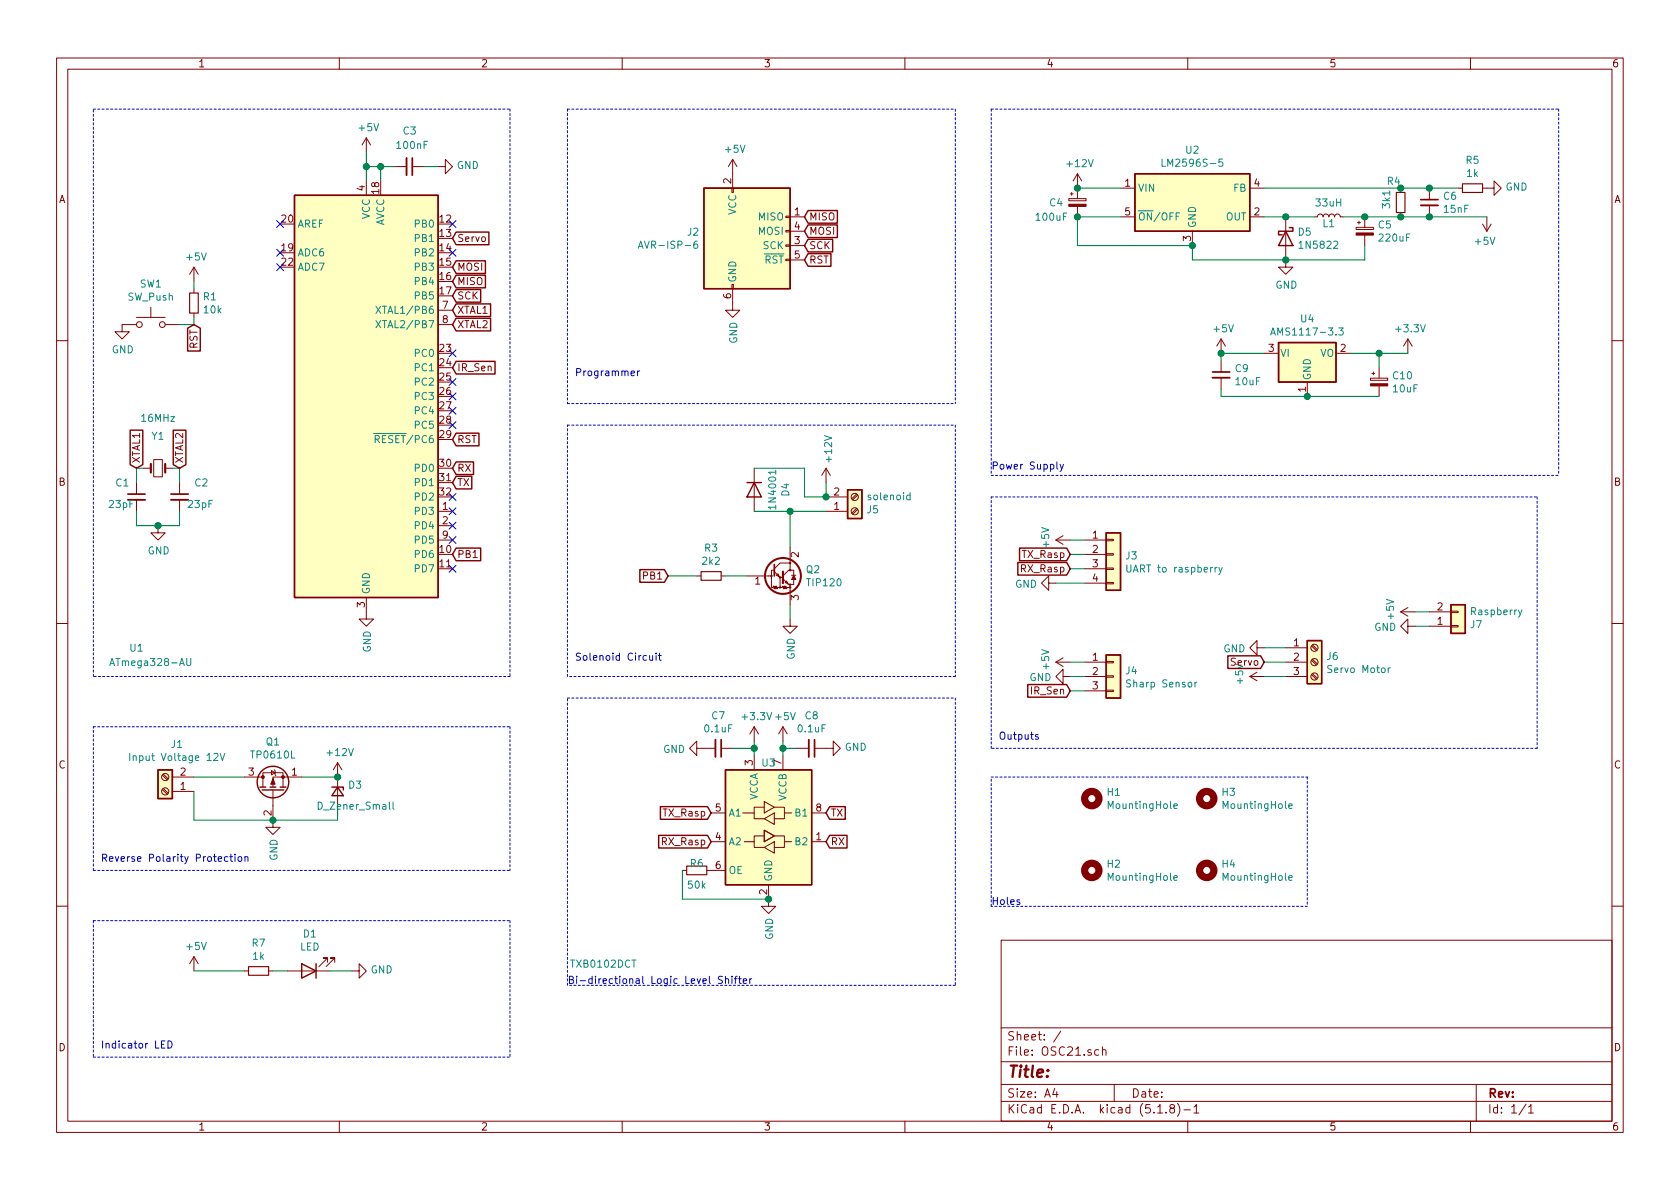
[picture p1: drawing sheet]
EESchema Schematic File Version 4
EELAYER 30 0
EELAYER END
$Descr A4 11693 8268
encoding utf-8
Sheet 1 1
Title ""
Date ""
Rev ""
Comp ""
Comment1 ""
Comment2 ""
Comment3 ""
Comment4 ""
$EndDescr
$Comp
L MCU_Microchip_ATmega:ATmega328-AU U1
U 1 1
P 2550 2750
F 0 "U1" H 950 1000 50  0000 C CNN
F 1 "ATmega328-AU" H 1050 900 50  0000 C CNN
F 2 "Package_QFP:TQFP-32_7x7mm_P0.8mm" H 2550 2750 50  0001 C CIN
F 3 "http://ww1.microchip.com/downloads/en/DeviceDoc/ATmega328_P%20AVR%20MCU%20with%20picoPower%20Technology%20Data%20Sheet%2040001984A.pdf" H 2550 2750 50  0001 C CNN
	1    2550 2750
	1    0    0    -1  
$EndComp
$Comp
L Device:Crystal_Small Y1
U 1 1
P 1100 3250
F 0 "Y1" H 1100 3475 50  0000 C CNN
F 1 "16MHz" H 1100 3600 50  0000 C CNN
F 2 "Crystal:Crystal_HC49-4H_Vertical" H 1100 3250 50  0001 C CNN
F 3 "~" H 1100 3250 50  0001 C CNN
	1    1100 3250
	1    0    0    -1  
$EndComp
$Comp
L Device:C_Small C2
U 1 1
P 1250 3450
F 0 "C2" H 1350 3550 50  0000 L CNN
F 1 "23pF" H 1300 3400 50  0000 L CNN
F 2 "Capacitor_SMD:C_0603_1608Metric" H 1250 3450 50  0001 C CNN
F 3 "~" H 1250 3450 50  0001 C CNN
	1    1250 3450
	1    0    0    -1  
$EndComp
$Comp
L Device:C_Small C1
U 1 1
P 950 3450
F 0 "C1" H 800 3550 50  0000 L CNN
F 1 "23pF" H 750 3400 50  0000 L CNN
F 2 "Capacitor_SMD:C_0603_1608Metric" H 950 3450 50  0001 C CNN
F 3 "~" H 950 3450 50  0001 C CNN
	1    950  3450
	1    0    0    -1  
$EndComp
$Comp
L Device:R_Small R1
U 1 1
P 1350 2100
F 0 "R1" H 1409 2146 50  0000 L CNN
F 1 "10k" H 1409 2055 50  0000 L CNN
F 2 "Resistor_SMD:R_1206_3216Metric" H 1350 2100 50  0001 C CNN
F 3 "~" H 1350 2100 50  0001 C CNN
	1    1350 2100
	1    0    0    -1  
$EndComp
$Comp
L Switch:SW_Push SW1
U 1 1
P 1050 2250
F 0 "SW1" H 1050 2535 50  0000 C CNN
F 1 "SW_Push" H 1050 2444 50  0000 C CNN
F 2 "Button_Switch_THT:SW_PUSH_6mm" H 1050 2450 50  0001 C CNN
F 3 "~" H 1050 2450 50  0001 C CNN
	1    1050 2250
	1    0    0    -1  
$EndComp
$Comp
L Connector:AVR-ISP-6 J2
U 1 1
P 5200 1700
F 0 "J2" H 4871 1796 50  0000 R CNN
F 1 "AVR-ISP-6" H 4871 1705 50  0000 R CNN
F 2 "Connector_PinHeader_2.00mm:PinHeader_2x03_P2.00mm_Vertical" V 4950 1750 50  0001 C CNN
F 3 " ~" H 3925 1150 50  0001 C CNN
	1    5200 1700
	1    0    0    -1  
$EndComp
Text GLabel 3150 2150 2    50   Input ~ 0
XTAL1
Text GLabel 3150 2250 2    50   Input ~ 0
XTAL2
$Comp
L power:GND #PWR0101
U 1 1
P 1100 3650
F 0 "#PWR0101" H 1100 3400 50  0001 C CNN
F 1 "GND" H 1105 3477 50  0000 C CNN
F 2 "" H 1100 3650 50  0001 C CNN
F 3 "" H 1100 3650 50  0001 C CNN
	1    1100 3650
	1    0    0    -1  
$EndComp
Wire Wire Line
	1000 3250 950  3250
Wire Wire Line
	950  3250 950  3350
Wire Wire Line
	1200 3250 1250 3250
Wire Wire Line
	1250 3250 1250 3350
Wire Wire Line
	950  3550 950  3650
Wire Wire Line
	950  3650 1100 3650
Wire Wire Line
	1250 3550 1250 3650
Wire Wire Line
	1250 3650 1100 3650
Connection ~ 1100 3650
Text GLabel 950  3250 1    50   Input ~ 0
XTAL1
Text GLabel 1250 3250 1    50   Input ~ 0
XTAL2
$Comp
L Device:C_Small C3
U 1 1
P 2850 1150
F 0 "C3" V 2600 1100 50  0000 L CNN
F 1 "100nF" V 2700 1050 50  0000 L CNN
F 2 "Capacitor_SMD:C_0603_1608Metric" H 2850 1150 50  0001 C CNN
F 3 "~" H 2850 1150 50  0001 C CNN
	1    2850 1150
	0    1    1    0   
$EndComp
$Comp
L power:GND #PWR0102
U 1 1
P 3050 1150
F 0 "#PWR0102" H 3050 900 50  0001 C CNN
F 1 "GND" V 3055 1022 50  0000 R CNN
F 2 "" H 3050 1150 50  0001 C CNN
F 3 "" H 3050 1150 50  0001 C CNN
	1    3050 1150
	0    -1   -1   0   
$EndComp
Wire Wire Line
	3050 1150 2950 1150
$Comp
L power:+5V #PWR0103
U 1 1
P 2550 1050
F 0 "#PWR0103" H 2550 900 50  0001 C CNN
F 1 "+5V" H 2565 1223 50  0000 C CNN
F 2 "" H 2550 1050 50  0001 C CNN
F 3 "" H 2550 1050 50  0001 C CNN
	1    2550 1050
	1    0    0    -1  
$EndComp
Wire Wire Line
	2550 1050 2550 1150
Wire Wire Line
	2650 1150 2550 1150
Connection ~ 2550 1150
Wire Wire Line
	2650 1150 2750 1150
Connection ~ 2650 1150
$Comp
L power:+5V #PWR0104
U 1 1
P 1350 1950
F 0 "#PWR0104" H 1350 1800 50  0001 C CNN
F 1 "+5V" H 1365 2123 50  0000 C CNN
F 2 "" H 1350 1950 50  0001 C CNN
F 3 "" H 1350 1950 50  0001 C CNN
	1    1350 1950
	1    0    0    -1  
$EndComp
Text GLabel 3150 3050 2    50   Input ~ 0
RST
Text GLabel 1350 2250 3    50   Input ~ 0
RST
Wire Wire Line
	1250 2250 1350 2250
Wire Wire Line
	1350 2250 1350 2200
Wire Wire Line
	1350 2000 1350 1950
$Comp
L power:GND #PWR0105
U 1 1
P 850 2250
F 0 "#PWR0105" H 850 2000 50  0001 C CNN
F 1 "GND" H 855 2077 50  0000 C CNN
F 2 "" H 850 2250 50  0001 C CNN
F 3 "" H 850 2250 50  0001 C CNN
	1    850  2250
	1    0    0    -1  
$EndComp
Text GLabel 3150 2050 2    50   Input ~ 0
SCK
Text GLabel 3150 1950 2    50   Input ~ 0
MISO
Text GLabel 3150 1850 2    50   Input ~ 0
MOSI
Text GLabel 5600 1600 2    50   Input ~ 0
MOSI
Text GLabel 5600 1500 2    50   Input ~ 0
MISO
Text GLabel 5600 1700 2    50   Input ~ 0
SCK
$Comp
L power:GND #PWR0106
U 1 1
P 5100 2100
F 0 "#PWR0106" H 5100 1850 50  0001 C CNN
F 1 "GND" V 5105 1972 50  0000 R CNN
F 2 "" H 5100 2100 50  0001 C CNN
F 3 "" H 5100 2100 50  0001 C CNN
	1    5100 2100
	1    0    0    -1  
$EndComp
$Comp
L power:+5V #PWR0107
U 1 1
P 5100 1200
F 0 "#PWR0107" H 5100 1050 50  0001 C CNN
F 1 "+5V" H 5115 1373 50  0000 C CNN
F 2 "" H 5100 1200 50  0001 C CNN
F 3 "" H 5100 1200 50  0001 C CNN
	1    5100 1200
	1    0    0    -1  
$EndComp
NoConn ~ 1950 1550
NoConn ~ 1950 1750
NoConn ~ 1950 1850
Wire Wire Line
	2650 1150 2650 1250
Wire Wire Line
	2550 1150 2550 1250
Wire Notes Line
	650  750  3550 750 
Wire Notes Line
	3550 750  3550 4700
Wire Notes Line
	3550 4700 650  4700
Wire Notes Line
	650  4700 650  750 
$Comp
L Regulator_Switching:LM2596S-5 U2
U 1 1
P 8300 1400
F 0 "U2" H 8300 1767 50  0000 C CNN
F 1 "LM2596S-5" H 8300 1676 50  0000 C CNN
F 2 "Package_TO_SOT_SMD:TO-263-5_TabPin3" H 8350 1150 50  0001 L CIN
F 3 "http://www.ti.com/lit/ds/symlink/lm2596.pdf" H 8300 1400 50  0001 C CNN
	1    8300 1400
	1    0    0    -1  
$EndComp
$Comp
L Connector:Screw_Terminal_01x02 J1
U 1 1
P 1150 5500
F 0 "J1" H 1068 5175 50  0000 C CNN
F 1 "Input Voltage 12V" H 1068 5266 50  0000 C CNN
F 2 "TerminalBlock_Altech:Altech_AK300_1x02_P5.00mm_45-Degree" H 1150 5500 50  0001 C CNN
F 3 "~" H 1150 5500 50  0001 C CNN
	1    1150 5500
	-1   0    0    1   
$EndComp
$Comp
L Transistor_FET:TP0610L Q1
U 1 1
P 1900 5500
F 0 "Q1" V 2242 5500 50  0000 C CNN
F 1 "TP0610L" V 2151 5500 50  0000 C CNN
F 2 "Package_TO_SOT_SMD:SOT-89-3" H 2100 5425 50  0001 L CIN
F 3 "http://www.vishay.com/docs/70209/70209.pdf" H 1900 5500 50  0001 L CNN
	1    1900 5500
	0    -1   -1   0   
$EndComp
Wire Wire Line
	1350 5500 1350 5700
Wire Wire Line
	1350 5700 1900 5700
Connection ~ 1900 5700
Wire Wire Line
	1350 5400 1700 5400
Wire Wire Line
	2100 5400 2350 5400
$Comp
L power:+12V #PWR0108
U 1 1
P 2350 5400
F 0 "#PWR0108" H 2350 5250 50  0001 C CNN
F 1 "+12V" H 2365 5573 50  0000 C CNN
F 2 "" H 2350 5400 50  0001 C CNN
F 3 "" H 2350 5400 50  0001 C CNN
	1    2350 5400
	1    0    0    -1  
$EndComp
$Comp
L power:GND #PWR0109
U 1 1
P 2550 4250
F 0 "#PWR0109" H 2550 4000 50  0001 C CNN
F 1 "GND" V 2555 4122 50  0000 R CNN
F 2 "" H 2550 4250 50  0001 C CNN
F 3 "" H 2550 4250 50  0001 C CNN
	1    2550 4250
	1    0    0    -1  
$EndComp
$Comp
L power:GND #PWR0110
U 1 1
P 1900 5700
F 0 "#PWR0110" H 1900 5450 50  0001 C CNN
F 1 "GND" V 1905 5572 50  0000 R CNN
F 2 "" H 1900 5700 50  0001 C CNN
F 3 "" H 1900 5700 50  0001 C CNN
	1    1900 5700
	1    0    0    -1  
$EndComp
$Comp
L Device:LED D1
U 1 1
P 2150 6750
F 0 "D1" H 2143 6495 50  0000 C CNN
F 1 "LED" H 2143 6586 50  0000 C CNN
F 2 "Diode_SMD:D_PowerDI-123" H 2150 6750 50  0001 C CNN
F 3 "~" H 2150 6750 50  0001 C CNN
	1    2150 6750
	-1   0    0    1   
$EndComp
$Comp
L Device:R_Small R7
U 1 1
P 1800 6750
F 0 "R7" V 1604 6750 50  0000 C CNN
F 1 "1k" V 1695 6750 50  0000 C CNN
F 2 "Resistor_SMD:R_1206_3216Metric" H 1800 6750 50  0001 C CNN
F 3 "~" H 1800 6750 50  0001 C CNN
	1    1800 6750
	0    1    1    0   
$EndComp
$Comp
L power:+5V #PWR0111
U 1 1
P 1350 6750
F 0 "#PWR0111" H 1350 6600 50  0001 C CNN
F 1 "+5V" H 1365 6923 50  0000 C CNN
F 2 "" H 1350 6750 50  0001 C CNN
F 3 "" H 1350 6750 50  0001 C CNN
	1    1350 6750
	1    0    0    -1  
$EndComp
Wire Wire Line
	1350 6750 1700 6750
Wire Wire Line
	1900 6750 2000 6750
$Comp
L power:GND #PWR0112
U 1 1
P 2450 6750
F 0 "#PWR0112" H 2450 6500 50  0001 C CNN
F 1 "GND" V 2455 6622 50  0000 R CNN
F 2 "" H 2450 6750 50  0001 C CNN
F 3 "" H 2450 6750 50  0001 C CNN
	1    2450 6750
	0    -1   -1   0   
$EndComp
Wire Wire Line
	2300 6750 2450 6750
Wire Notes Line
	3550 6400 3550 7350
Wire Notes Line
	3550 5050 3550 6050
Wire Notes Line
	650  6050 650  5050
$Comp
L Device:CP_Small C4
U 1 1
P 7500 1400
F 0 "C4" H 7300 1400 50  0000 L CNN
F 1 "100uF" H 7200 1300 50  0000 L CNN
F 2 "Capacitor_SMD:CP_Elec_4x3" H 7500 1400 50  0001 C CNN
F 3 "~" H 7500 1400 50  0001 C CNN
	1    7500 1400
	1    0    0    -1  
$EndComp
$Comp
L Diode:1N5822 D5
U 1 1
P 8950 1650
F 0 "D5" V 8904 1730 50  0000 L CNN
F 1 "1N5822" V 8995 1730 50  0000 L CNN
F 2 "Diode_SMD:D_SOD-123" H 8950 1475 50  0001 C CNN
F 3 "http://www.vishay.com/docs/88526/1n5820.pdf" H 8950 1650 50  0001 C CNN
	1    8950 1650
	0    1    1    0   
$EndComp
$Comp
L Device:L_Small L1
U 1 1
P 9250 1500
F 0 "L1" V 9200 1500 50  0000 C CNN
F 1 "33uH" V 9344 1500 50  0000 C CNN
F 2 "Inductor_SMD:L_2010_5025Metric" H 9250 1500 50  0001 C CNN
F 3 "~" H 9250 1500 50  0001 C CNN
	1    9250 1500
	0    -1   -1   0   
$EndComp
$Comp
L Device:CP_Small C5
U 1 1
P 9500 1600
F 0 "C5" H 9588 1646 50  0000 L CNN
F 1 "220uF" H 9588 1555 50  0000 L CNN
F 2 "Capacitor_SMD:CP_Elec_4x3" H 9500 1600 50  0001 C CNN
F 3 "~" H 9500 1600 50  0001 C CNN
	1    9500 1600
	1    0    0    -1  
$EndComp
$Comp
L Device:C_Small C6
U 1 1
P 9950 1400
F 0 "C6" H 10042 1446 50  0000 L CNN
F 1 "15nF" H 10042 1355 50  0000 L CNN
F 2 "Capacitor_SMD:C_0603_1608Metric" H 9950 1400 50  0001 C CNN
F 3 "~" H 9950 1400 50  0001 C CNN
	1    9950 1400
	1    0    0    -1  
$EndComp
$Comp
L Device:R_Small R4
U 1 1
P 9750 1400
F 0 "R4" H 9650 1550 50  0000 L CNN
F 1 "3k1" V 9650 1350 50  0000 L CNN
F 2 "Resistor_SMD:R_1206_3216Metric" H 9750 1400 50  0001 C CNN
F 3 "~" H 9750 1400 50  0001 C CNN
	1    9750 1400
	1    0    0    -1  
$EndComp
$Comp
L Device:R_Small R5
U 1 1
P 10250 1300
F 0 "R5" V 10054 1300 50  0000 C CNN
F 1 "1k" V 10145 1300 50  0000 C CNN
F 2 "Resistor_SMD:R_1206_3216Metric" H 10250 1300 50  0001 C CNN
F 3 "~" H 10250 1300 50  0001 C CNN
	1    10250 1300
	0    1    1    0   
$EndComp
Wire Wire Line
	7500 1300 7800 1300
Wire Wire Line
	7500 1500 7800 1500
$Comp
L power:GND #PWR0115
U 1 1
P 8950 1800
F 0 "#PWR0115" H 8950 1550 50  0001 C CNN
F 1 "GND" H 8955 1627 50  0000 C CNN
F 2 "" H 8950 1800 50  0001 C CNN
F 3 "" H 8950 1800 50  0001 C CNN
	1    8950 1800
	1    0    0    -1  
$EndComp
Wire Wire Line
	8950 1800 9500 1800
Wire Wire Line
	9500 1800 9500 1700
Connection ~ 8950 1800
Wire Wire Line
	8800 1500 8950 1500
Wire Wire Line
	8950 1500 9150 1500
Connection ~ 8950 1500
Wire Wire Line
	9350 1500 9500 1500
Wire Wire Line
	9500 1500 9750 1500
Connection ~ 9500 1500
Wire Wire Line
	9750 1500 9950 1500
Connection ~ 9750 1500
Wire Wire Line
	8800 1300 9750 1300
Wire Wire Line
	9750 1300 9950 1300
Connection ~ 9750 1300
Wire Wire Line
	9950 1300 10150 1300
Connection ~ 9950 1300
$Comp
L power:GND #PWR0116
U 1 1
P 10350 1300
F 0 "#PWR0116" H 10350 1050 50  0001 C CNN
F 1 "GND" V 10355 1172 50  0000 R CNN
F 2 "" H 10350 1300 50  0001 C CNN
F 3 "" H 10350 1300 50  0001 C CNN
	1    10350 1300
	0    -1   -1   0   
$EndComp
$Comp
L power:+5V #PWR0117
U 1 1
P 10350 1500
F 0 "#PWR0117" H 10350 1350 50  0001 C CNN
F 1 "+5V" H 10365 1673 50  0000 C CNN
F 2 "" H 10350 1500 50  0001 C CNN
F 3 "" H 10350 1500 50  0001 C CNN
	1    10350 1500
	-1   0    0    1   
$EndComp
Wire Wire Line
	9950 1500 10350 1500
Connection ~ 9950 1500
$Comp
L power:+12V #PWR0118
U 1 1
P 7500 1300
F 0 "#PWR0118" H 7500 1150 50  0001 C CNN
F 1 "+12V" H 7515 1473 50  0000 C CNN
F 2 "" H 7500 1300 50  0001 C CNN
F 3 "" H 7500 1300 50  0001 C CNN
	1    7500 1300
	1    0    0    -1  
$EndComp
Connection ~ 7500 1300
Text GLabel 3150 2550 2    50   Input ~ 0
IR_Sen
Text GLabel 3150 1650 2    50   Input ~ 0
Servo
Text GLabel 3150 3850 2    50   Input ~ 0
PB1
NoConn ~ 3150 2450
NoConn ~ 3150 2650
NoConn ~ 3150 2750
NoConn ~ 3150 2850
NoConn ~ 3150 2950
NoConn ~ 3150 3450
NoConn ~ 3150 3550
NoConn ~ 3150 3650
NoConn ~ 3150 3750
NoConn ~ 3150 3950
Wire Notes Line
	6900 750  10850 750 
Text Notes 6900 3350 0    50   ~ 0
Power Supply\n\n
Text Notes 700  6000 0    50   ~ 0
Reverse Polarity Protection\n
Text Notes 700  7300 0    50   ~ 0
Indicator LED\n
Text Notes 4000 2700 0    50   ~ 0
Programmer\n\n
Text GLabel 3150 3250 2    50   Input ~ 0
RX
Text GLabel 3150 3350 2    50   Input ~ 0
TX
Wire Notes Line
	3950 750  3950 2800
Wire Notes Line
	3950 2800 6650 2800
Wire Notes Line
	3950 750  6650 750 
Wire Notes Line
	6650 750  6650 2800
Wire Notes Line
	650  5050 3550 5050
Wire Notes Line
	650  6050 3550 6050
Wire Notes Line
	650  7350 3550 7350
Wire Notes Line
	650  6400 650  7350
Wire Notes Line
	650  6400 3550 6400
$Comp
L Transistor_BJT:TIP120 Q2
U 1 1
P 5400 4000
F 0 "Q2" H 5607 4046 50  0000 L CNN
F 1 "TIP120" H 5607 3955 50  0000 L CNN
F 2 "Package_TO_SOT_SMD:TO-263-2" H 5600 3925 50  0001 L CIN
F 3 "https://www.onsemi.com/pub/Collateral/TIP120-D.PDF" H 5400 4000 50  0001 L CNN
	1    5400 4000
	1    0    0    -1  
$EndComp
$Comp
L Diode:1N4001 D4
U 1 1
P 5250 3400
F 0 "D4" H 5250 3183 50  0000 C CNN
F 1 "1N4001" H 5250 3274 50  0000 C CNN
F 2 "Diode_SMD:D_SOD-123" H 5250 3225 50  0001 C CNN
F 3 "http://www.vishay.com/docs/88503/1n4001.pdf" H 5250 3400 50  0001 C CNN
	1    5250 3400
	0    -1   1    0   
$EndComp
$Comp
L Device:R_Small R3
U 1 1
P 4950 4000
F 0 "R3" V 4754 4000 50  0000 C CNN
F 1 "2k2" V 4845 4000 50  0000 C CNN
F 2 "Resistor_SMD:R_1206_3216Metric" H 4950 4000 50  0001 C CNN
F 3 "~" H 4950 4000 50  0001 C CNN
	1    4950 4000
	0    1    1    0   
$EndComp
Text GLabel 4650 4000 0    50   Input ~ 0
PB1
$Comp
L power:GND #PWR0119
U 1 1
P 5500 4300
F 0 "#PWR0119" H 5500 4050 50  0001 C CNN
F 1 "GND" V 5505 4172 50  0000 R CNN
F 2 "" H 5500 4300 50  0001 C CNN
F 3 "" H 5500 4300 50  0001 C CNN
	1    5500 4300
	1    0    0    -1  
$EndComp
Wire Wire Line
	4650 4000 4850 4000
Wire Wire Line
	5500 4200 5500 4300
Wire Notes Line
	6650 2950 6650 4700
Wire Notes Line
	6650 4700 3950 4700
Wire Notes Line
	3950 4700 3950 2950
Wire Notes Line
	3950 2950 6650 2950
Text Notes 4000 4600 0    50   ~ 0
Solenoid Circuit
$Comp
L Connector:Screw_Terminal_01x02 J5
U 1 1
P 5950 3550
F 0 "J5" H 6030 3542 50  0000 L CNN
F 1 "solenoid" H 6030 3451 50  0000 L CNN
F 2 "TerminalBlock_Phoenix:TerminalBlock_Phoenix_MKDS-1,5-2_1x02_P5.00mm_Horizontal" H 5950 3550 50  0001 C CNN
F 3 "~" H 5950 3550 50  0001 C CNN
	1    5950 3550
	1    0    0    1   
$EndComp
$Comp
L Connector:Screw_Terminal_01x03 J6
U 1 1
P 9150 4600
F 0 "J6" H 9230 4642 50  0000 L CNN
F 1 "Servo Motor" H 9230 4551 50  0000 L CNN
F 2 "TerminalBlock_Phoenix:TerminalBlock_Phoenix_MKDS-1,5-3-5.08_1x03_P5.08mm_Horizontal" H 9150 4600 50  0001 C CNN
F 3 "~" H 9150 4600 50  0001 C CNN
	1    9150 4600
	1    0    0    -1  
$EndComp
$Comp
L Connector_Generic:Conn_01x03 J4
U 1 1
P 7750 4700
F 0 "J4" H 7830 4742 50  0000 L CNN
F 1 "Sharp Sensor" H 7830 4651 50  0000 L CNN
F 2 "Connector_JST:JST_EH_B3B-EH-A_1x03_P2.50mm_Vertical" H 7750 4700 50  0001 C CNN
F 3 "~" H 7750 4700 50  0001 C CNN
	1    7750 4700
	1    0    0    -1  
$EndComp
$Comp
L power:GND #PWR0121
U 1 1
P 7350 4050
F 0 "#PWR0121" H 7350 3800 50  0001 C CNN
F 1 "GND" V 7355 3922 50  0000 R CNN
F 2 "" H 7350 4050 50  0001 C CNN
F 3 "" H 7350 4050 50  0001 C CNN
	1    7350 4050
	0    1    1    0   
$EndComp
$Comp
L power:+12V #PWR0122
U 1 1
P 5750 3350
F 0 "#PWR0122" H 5750 3200 50  0001 C CNN
F 1 "+12V" V 5765 3478 50  0000 L CNN
F 2 "" H 5750 3350 50  0001 C CNN
F 3 "" H 5750 3350 50  0001 C CNN
	1    5750 3350
	1    0    0    -1  
$EndComp
Wire Wire Line
	5750 3350 5750 3450
Text GLabel 7450 4800 0    50   Input ~ 0
IR_Sen
Wire Wire Line
	7450 4800 7550 4800
Wire Wire Line
	7350 4050 7550 4050
$Comp
L power:GND #PWR0123
U 1 1
P 7450 4700
F 0 "#PWR0123" H 7450 4450 50  0001 C CNN
F 1 "GND" V 7455 4572 50  0000 R CNN
F 2 "" H 7450 4700 50  0001 C CNN
F 3 "" H 7450 4700 50  0001 C CNN
	1    7450 4700
	0    1    1    0   
$EndComp
Wire Wire Line
	7450 4700 7550 4700
$Comp
L power:+5V #PWR0124
U 1 1
P 7450 4600
F 0 "#PWR0124" H 7450 4450 50  0001 C CNN
F 1 "+5V" H 7465 4773 50  0000 C CNN
F 2 "" H 7450 4600 50  0001 C CNN
F 3 "" H 7450 4600 50  0001 C CNN
	1    7450 4600
	0    -1   -1   0   
$EndComp
Wire Wire Line
	7450 4600 7550 4600
$Comp
L power:GND #PWR0125
U 1 1
P 8800 4500
F 0 "#PWR0125" H 8800 4250 50  0001 C CNN
F 1 "GND" V 8805 4372 50  0000 R CNN
F 2 "" H 8800 4500 50  0001 C CNN
F 3 "" H 8800 4500 50  0001 C CNN
	1    8800 4500
	0    1    1    0   
$EndComp
Wire Wire Line
	8800 4600 8950 4600
Text GLabel 8800 4600 0    50   Input ~ 0
Servo
Wire Wire Line
	8800 4700 8950 4700
$Comp
L power:+5V #PWR0126
U 1 1
P 8800 4700
F 0 "#PWR0126" H 8800 4550 50  0001 C CNN
F 1 "+5V" H 8815 4873 50  0000 C CNN
F 2 "" H 8800 4700 50  0001 C CNN
F 3 "" H 8800 4700 50  0001 C CNN
	1    8800 4700
	0    -1   -1   0   
$EndComp
Wire Wire Line
	8800 4500 8950 4500
Text GLabel 4950 5850 0    50   Input ~ 0
RX_Rasp
Wire Wire Line
	7450 3950 7550 3950
Wire Wire Line
	7450 3850 7550 3850
$Comp
L power:+5V #PWR0127
U 1 1
P 7450 3750
F 0 "#PWR0127" H 7450 3600 50  0001 C CNN
F 1 "+5V" H 7465 3923 50  0000 C CNN
F 2 "" H 7450 3750 50  0001 C CNN
F 3 "" H 7450 3750 50  0001 C CNN
	1    7450 3750
	0    -1   -1   0   
$EndComp
Wire Wire Line
	7450 3750 7550 3750
Wire Notes Line
	10700 3450 10700 5200
Wire Notes Line
	10700 5200 6900 5200
Wire Notes Line
	6900 5200 6900 3450
Wire Notes Line
	6900 3450 10700 3450
Text Notes 6950 5150 0    50   ~ 0
Outputs\n
Wire Wire Line
	7500 1500 7500 1700
Wire Wire Line
	7500 1700 8300 1700
Connection ~ 7500 1500
Wire Wire Line
	8300 1700 8300 1800
Wire Wire Line
	8300 1800 8950 1800
Connection ~ 8300 1700
$Comp
L Connector_Generic:Conn_01x02 J7
U 1 1
P 10150 4350
F 0 "J7" H 10230 4342 50  0000 L CNN
F 1 "Raspberry" H 10230 4251 50  0000 L CNN
F 2 "Connector_JST:JST_EH_B2B-EH-A_1x02_P2.50mm_Vertical" H 10150 4350 50  0001 C CNN
F 3 "~" H 10150 4350 50  0001 C CNN
	1    10150 4350
	1    0    0    1   
$EndComp
$Comp
L power:+5V #PWR0113
U 1 1
P 9850 4250
F 0 "#PWR0113" H 9850 4100 50  0001 C CNN
F 1 "+5V" H 9865 4423 50  0000 C CNN
F 2 "" H 9850 4250 50  0001 C CNN
F 3 "" H 9850 4250 50  0001 C CNN
	1    9850 4250
	0    -1   -1   0   
$EndComp
Wire Wire Line
	9850 4250 9950 4250
$Comp
L power:GND #PWR0114
U 1 1
P 9850 4350
F 0 "#PWR0114" H 9850 4100 50  0001 C CNN
F 1 "GND" V 9855 4222 50  0000 R CNN
F 2 "" H 9850 4350 50  0001 C CNN
F 3 "" H 9850 4350 50  0001 C CNN
	1    9850 4350
	0    1    1    0   
$EndComp
Wire Wire Line
	9850 4350 9950 4350
NoConn ~ 3150 1550
Wire Wire Line
	5500 3550 5500 3800
Wire Wire Line
	5500 3550 5750 3550
Wire Wire Line
	5050 4000 5200 4000
Wire Wire Line
	5250 3550 5500 3550
Connection ~ 5500 3550
Wire Wire Line
	5750 3450 5600 3450
Wire Wire Line
	5600 3450 5600 3250
Wire Wire Line
	5600 3250 5250 3250
Connection ~ 5750 3450
Wire Wire Line
	1900 5700 2350 5700
Wire Wire Line
	2350 5700 2350 5600
Connection ~ 2350 5400
$Comp
L Device:D_Zener_Small D3
U 1 1
P 2350 5500
F 0 "D3" V 2304 5570 50  0000 L CNN
F 1 "D_Zener_Small" V 2450 5350 50  0000 L CNN
F 2 "Diode_SMD:D_SOD-123" V 2350 5500 50  0001 C CNN
F 3 "~" V 2350 5500 50  0001 C CNN
	1    2350 5500
	0    1    1    0   
$EndComp
Text GLabel 5600 1800 2    50   Input ~ 0
RST
$Comp
L Regulator_Linear:AMS1117-3.3 U4
U 1 1
P 9100 2450
F 0 "U4" H 9100 2692 50  0000 C CNN
F 1 "AMS1117-3.3" H 9100 2601 50  0000 C CNN
F 2 "Package_TO_SOT_SMD:SOT-223-3_TabPin2" H 9100 2650 50  0001 C CNN
F 3 "http://www.advanced-monolithic.com/pdf/ds1117.pdf" H 9200 2200 50  0001 C CNN
	1    9100 2450
	1    0    0    -1  
$EndComp
$Comp
L power:+5V #PWR06
U 1 1
P 8500 2450
F 0 "#PWR06" H 8500 2300 50  0001 C CNN
F 1 "+5V" H 8515 2623 50  0000 C CNN
F 2 "" H 8500 2450 50  0001 C CNN
F 3 "" H 8500 2450 50  0001 C CNN
	1    8500 2450
	1    0    0    -1  
$EndComp
$Comp
L power:+3.3V #PWR07
U 1 1
P 9800 2450
F 0 "#PWR07" H 9800 2300 50  0001 C CNN
F 1 "+3.3V" H 9815 2623 50  0000 C CNN
F 2 "" H 9800 2450 50  0001 C CNN
F 3 "" H 9800 2450 50  0001 C CNN
	1    9800 2450
	1    0    0    -1  
$EndComp
$Comp
L Device:CP_Small C10
U 1 1
P 9600 2650
F 0 "C10" H 9688 2696 50  0000 L CNN
F 1 "10uF" H 9688 2605 50  0000 L CNN
F 2 "Capacitor_SMD:CP_Elec_4x3" H 9600 2650 50  0001 C CNN
F 3 "~" H 9600 2650 50  0001 C CNN
	1    9600 2650
	1    0    0    -1  
$EndComp
$Comp
L Device:C_Small C9
U 1 1
P 8500 2600
F 0 "C9" H 8592 2646 50  0000 L CNN
F 1 "10uF" H 8592 2555 50  0000 L CNN
F 2 "Capacitor_SMD:C_0603_1608Metric" H 8500 2600 50  0001 C CNN
F 3 "~" H 8500 2600 50  0001 C CNN
	1    8500 2600
	1    0    0    -1  
$EndComp
Wire Wire Line
	8500 2450 8500 2500
Wire Wire Line
	8500 2450 8800 2450
Connection ~ 8500 2450
Wire Wire Line
	8500 2700 8500 2750
Wire Wire Line
	8500 2750 9100 2750
Wire Wire Line
	9400 2450 9600 2450
Wire Wire Line
	9600 2450 9600 2550
Wire Wire Line
	9600 2750 9100 2750
Connection ~ 9100 2750
Wire Wire Line
	9600 2450 9800 2450
Connection ~ 9600 2450
Wire Notes Line
	6900 3300 10850 3300
Wire Notes Line
	10850 750  10850 3300
Wire Notes Line
	6900 750  6900 3300
$Comp
L Logic_LevelTranslator:TXB0102DCT U3
U 1 1
P 5350 5750
F 0 "U3" H 5350 6200 50  0000 C CNN
F 1 "TXB0102DCT" H 4200 4800 50  0000 C CNN
F 2 "Package_SO:TSSOP-8_3x3mm_P0.65mm" H 5350 5200 50  0001 C CNN
F 3 "http://www.ti.com/lit/ds/symlink/txb0102.pdf" H 5350 5720 50  0001 C CNN
	1    5350 5750
	1    0    0    -1  
$EndComp
$Comp
L power:+3.3V #PWR02
U 1 1
P 5250 5150
F 0 "#PWR02" H 5250 5000 50  0001 C CNN
F 1 "+3.3V" H 5265 5323 50  0000 C CNN
F 2 "" H 5250 5150 50  0001 C CNN
F 3 "" H 5250 5150 50  0001 C CNN
	1    5250 5150
	1    0    0    -1  
$EndComp
$Comp
L power:+5V #PWR04
U 1 1
P 5450 5150
F 0 "#PWR04" H 5450 5000 50  0001 C CNN
F 1 "+5V" H 5465 5323 50  0000 C CNN
F 2 "" H 5450 5150 50  0001 C CNN
F 3 "" H 5450 5150 50  0001 C CNN
	1    5450 5150
	1    0    0    -1  
$EndComp
Wire Wire Line
	5450 5150 5450 5200
Wire Wire Line
	5250 5150 5250 5200
$Comp
L Device:C_Small C8
U 1 1
P 5650 5200
F 0 "C8" V 5421 5200 50  0000 C CNN
F 1 "0.1uF" V 5512 5200 50  0000 C CNN
F 2 "Capacitor_SMD:C_0603_1608Metric" H 5650 5200 50  0001 C CNN
F 3 "~" H 5650 5200 50  0001 C CNN
	1    5650 5200
	0    1    1    0   
$EndComp
$Comp
L Device:C_Small C7
U 1 1
P 5000 5200
F 0 "C7" V 4771 5200 50  0000 C CNN
F 1 "0.1uF" V 4862 5200 50  0000 C CNN
F 2 "Capacitor_SMD:C_0603_1608Metric" H 5000 5200 50  0001 C CNN
F 3 "~" H 5000 5200 50  0001 C CNN
	1    5000 5200
	0    1    1    0   
$EndComp
Wire Wire Line
	5450 5200 5550 5200
Connection ~ 5450 5200
Wire Wire Line
	5450 5200 5450 5250
$Comp
L power:GND #PWR05
U 1 1
P 5750 5200
F 0 "#PWR05" H 5750 4950 50  0001 C CNN
F 1 "GND" V 5755 5072 50  0000 R CNN
F 2 "" H 5750 5200 50  0001 C CNN
F 3 "" H 5750 5200 50  0001 C CNN
	1    5750 5200
	0    -1   -1   0   
$EndComp
$Comp
L power:GND #PWR01
U 1 1
P 4900 5200
F 0 "#PWR01" H 4900 4950 50  0001 C CNN
F 1 "GND" V 4905 5072 50  0000 R CNN
F 2 "" H 4900 5200 50  0001 C CNN
F 3 "" H 4900 5200 50  0001 C CNN
	1    4900 5200
	0    1    1    0   
$EndComp
Wire Wire Line
	5100 5200 5250 5200
Connection ~ 5250 5200
Wire Wire Line
	5250 5200 5250 5250
Text GLabel 5750 5850 2    50   Input ~ 0
RX
Text GLabel 4950 5650 0    50   Input ~ 0
TX_Rasp
Text GLabel 5750 5650 2    50   Input ~ 0
TX
$Comp
L Device:R_Small R6
U 1 1
P 4850 6050
F 0 "R6" V 4800 6050 50  0000 C CNN
F 1 "50k" V 4950 6050 50  0000 C CNN
F 2 "Resistor_SMD:R_1206_3216Metric" H 4850 6050 50  0001 C CNN
F 3 "~" H 4850 6050 50  0001 C CNN
	1    4850 6050
	0    1    1    0   
$EndComp
$Comp
L power:GND #PWR03
U 1 1
P 5350 6250
F 0 "#PWR03" H 5350 6000 50  0001 C CNN
F 1 "GND" V 5355 6122 50  0000 R CNN
F 2 "" H 5350 6250 50  0001 C CNN
F 3 "" H 5350 6250 50  0001 C CNN
	1    5350 6250
	1    0    0    -1  
$EndComp
Wire Wire Line
	4750 6050 4750 6250
Wire Wire Line
	4750 6250 5350 6250
Connection ~ 5350 6250
Text GLabel 7450 3950 0    50   Input ~ 0
RX_Rasp
Text GLabel 7450 3850 0    50   Input ~ 0
TX_Rasp
Wire Notes Line
	3950 4850 6650 4850
Wire Notes Line
	6650 4850 6650 6850
Wire Notes Line
	6650 6850 3950 6850
Wire Notes Line
	3950 6850 3950 4850
Text Notes 3950 6850 0    50   ~ 0
Bi-directional Logic Level Shifter
$Comp
L Connector_Generic:Conn_01x04 J3
U 1 1
P 7750 3850
F 0 "J3" H 7830 3842 50  0000 L CNN
F 1 "UART to raspberry" H 7830 3751 50  0000 L CNN
F 2 "Connector_JST:JST_EH_S4B-EH_1x04_P2.50mm_Horizontal" H 7750 3850 50  0001 C CNN
F 3 "~" H 7750 3850 50  0001 C CNN
	1    7750 3850
	1    0    0    -1  
$EndComp
NoConn ~ 3150 1750
$Comp
L Mechanical:MountingHole H1
U 1 1
P 7600 5550
F 0 "H1" H 7700 5596 50  0000 L CNN
F 1 "MountingHole" H 7700 5505 50  0000 L CNN
F 2 "MountingHole:MountingHole_2.5mm_Pad" H 7600 5550 50  0001 C CNN
F 3 "~" H 7600 5550 50  0001 C CNN
	1    7600 5550
	1    0    0    -1  
$EndComp
$Comp
L Mechanical:MountingHole H3
U 1 1
P 8400 5550
F 0 "H3" H 8500 5596 50  0000 L CNN
F 1 "MountingHole" H 8500 5505 50  0000 L CNN
F 2 "MountingHole:MountingHole_2.5mm_Pad" H 8400 5550 50  0001 C CNN
F 3 "~" H 8400 5550 50  0001 C CNN
	1    8400 5550
	1    0    0    -1  
$EndComp
$Comp
L Mechanical:MountingHole H2
U 1 1
P 7600 6050
F 0 "H2" H 7700 6096 50  0000 L CNN
F 1 "MountingHole" H 7700 6005 50  0000 L CNN
F 2 "MountingHole:MountingHole_2.5mm_Pad" H 7600 6050 50  0001 C CNN
F 3 "~" H 7600 6050 50  0001 C CNN
	1    7600 6050
	1    0    0    -1  
$EndComp
$Comp
L Mechanical:MountingHole H4
U 1 1
P 8400 6050
F 0 "H4" H 8500 6096 50  0000 L CNN
F 1 "MountingHole" H 8500 6005 50  0000 L CNN
F 2 "MountingHole:MountingHole_2.5mm_Pad" H 8400 6050 50  0001 C CNN
F 3 "~" H 8400 6050 50  0001 C CNN
	1    8400 6050
	1    0    0    -1  
$EndComp
Wire Notes Line
	6900 5400 9100 5400
Wire Notes Line
	9100 5400 9100 6300
Wire Notes Line
	9100 6300 6900 6300
Wire Notes Line
	6900 6300 6900 5400
Text Notes 6900 6300 0    50   ~ 0
Holes
$EndSCHEMATC
